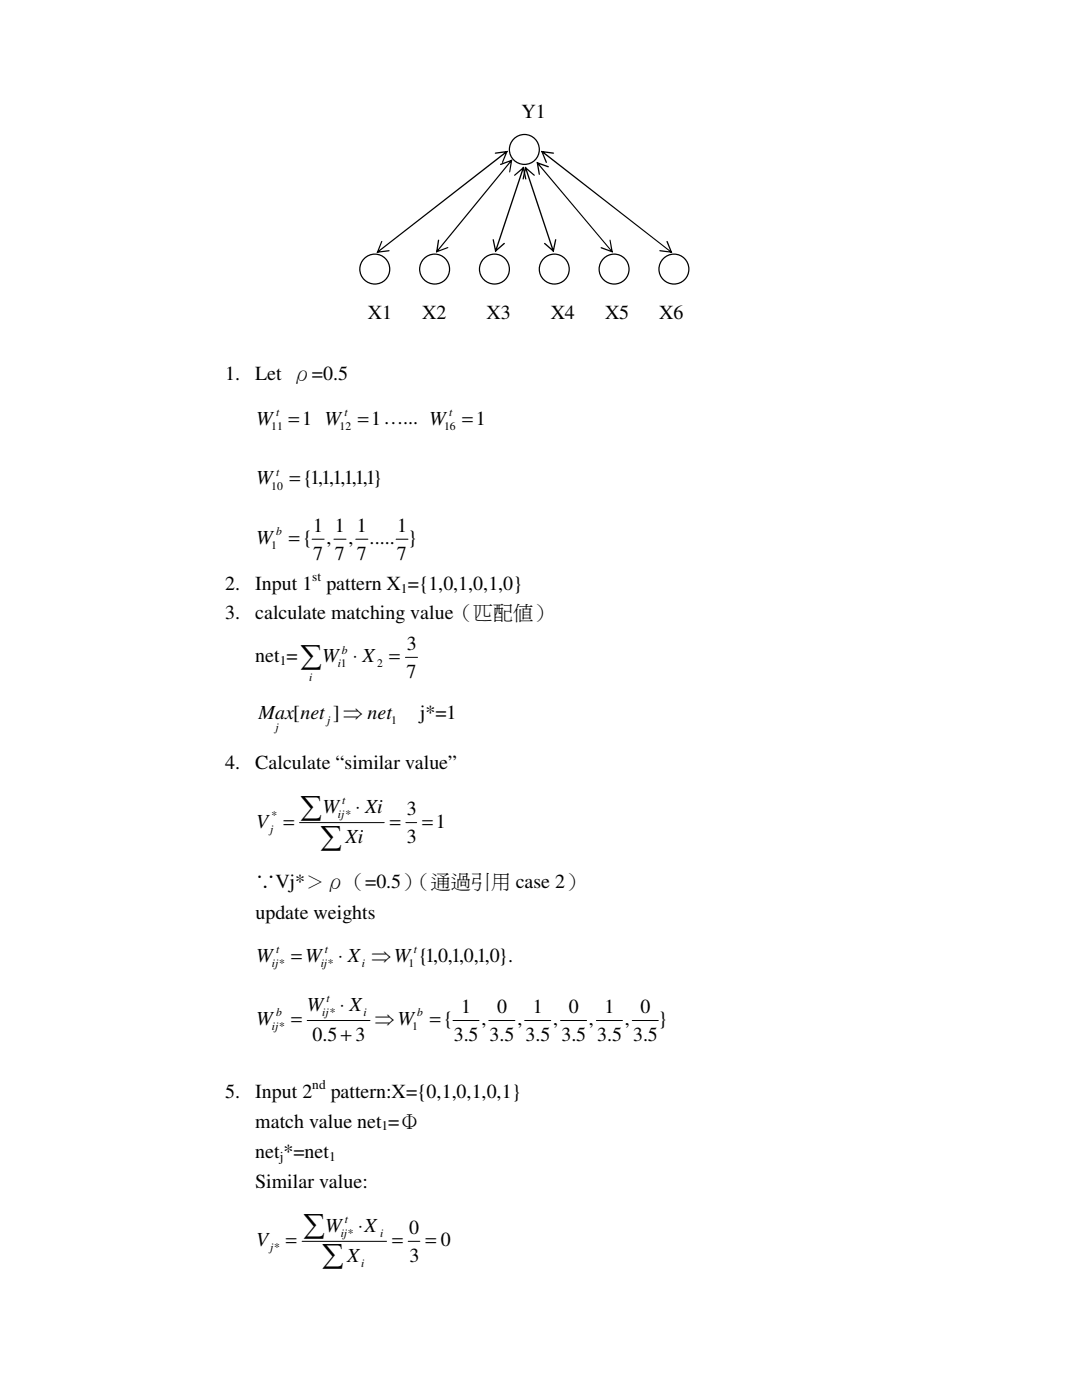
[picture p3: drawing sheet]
<svg xmlns="http://www.w3.org/2000/svg" width="216mm" height="279mm" viewBox="0 0 216 279" stroke-linecap="round" stroke-linejoin="round" font-family="sans-serif">
<g fill="none" stroke="#000" stroke-width=".2">
<path d="M62.3 107.6h2.4M66.6 107.6h2.4M71 107.6h2.4M79 107.6h2.4M80.9 131.2h2.4M59.8 164.2h16.9M81 164.2h2.1M61.3 203.7h12.5M90.4 203.7h5.2M97.5 203.7h5.2M104.7 203.7h5.2M111.8 203.7h5.3"/>
<path d="M119 203.7h5.2M126.2 203.7h5.2M60.3 247.7h16.8M81.4 247.7h2.4"/>
</g>
<circle cx="104.6" cy="29.8" r="2.99" fill="#fff"/>
<circle cx="104.6" cy="29.8" r="2.99" fill="none" stroke="#000" stroke-width=".25"/>
<circle cx="74.8" cy="53.7" r="2.99" fill="#fff"/>
<circle cx="74.8" cy="53.7" r="2.99" fill="none" stroke="#000" stroke-width=".25"/>
<circle cx="86.7" cy="53.7" r="2.99" fill="#fff"/>
<circle cx="86.7" cy="53.7" r="2.99" fill="none" stroke="#000" stroke-width=".25"/>
<circle cx="98.7" cy="53.7" r="2.99" fill="#fff"/>
<circle cx="98.7" cy="53.7" r="2.99" fill="none" stroke="#000" stroke-width=".25"/>
<circle cx="110.6" cy="53.7" r="2.99" fill="#fff"/>
<circle cx="110.6" cy="53.7" r="2.99" fill="none" stroke="#000" stroke-width=".25"/>
<circle cx="122.5" cy="53.7" r="2.99" fill="#fff"/>
<circle cx="122.5" cy="53.7" r="2.99" fill="none" stroke="#000" stroke-width=".25"/>
<circle cx="134.5" cy="53.7" r="2.99" fill="#fff"/>
<circle cx="134.5" cy="53.7" r="2.99" fill="none" stroke="#000" stroke-width=".25"/>
<g fill="#000">
<path d="M75.2 50.2l25.8-20.1 .2 .1v.2l-25.8 20h-.2zM98.8 30.5l2.5-.4-1 2.4-.1-.2 .8-2.1 .1 .2-2.3 .3zM76.1 48.1l.2 .1-.9 2.2-.1-.2 2.4-.3-.1 .3-2.5 .3z"/>
<path d="M102 31.9h.2v.2l-15 18.2h-.1v-.2zM99.9 32.7l2.3-.9-.4 2.6-.2-.1 .3-2.3 .2 .1-2.2 .8h-.1zM87.4 47.9h.2l-.3 2.3-.2-.1 2.2-.8 .2 .2-2.5 .9z"/>
<path d="M104.3 33.4l.3 .1-5.6 16.7h-.2v-.1zM102.6 34.9l1.9-1.7 .5 2.6-.2-.1-.5-2.2 .2 .1-1.7 1.5h-.2zM98.3 47.8h.3l.4 2.3-.2-.1 1.7-1.5 .3 .1-2 1.7z"/>
<path d="M104.7 33.4h.3l5.5 16.7-.1 .1h-.1zM104.8 33.2l1.9 1.7v.2h-.2l-1.7-1.5 .2-.1-.5 2.2-.2 .1zM108.6 48.5h.2l1.7 1.5-.2 .1 .4-2.3 .2-.1 .1 .2-.5 2.4-1.9-1.6z"/>
<path d="M107.1 32.4h.2l14.9 17.8v.1h-.2l-14.9-17.7zM107.1 32.3l2.3 .8 .1 .2-.2 .1-2.1-.8 .2-.1 .3 2.3-.1 .1zM119.8 49.4l.2-.1 2.2 .8-.2 .1-.4-2.2 .2-.2 .5 2.6-2.4-.8z"/>
<path d="M108 30.2l.2-.1 25.8 20.1 .1 .2h-.2l-25.8-20zM107.9 30.1l2.5 .3 .2 .2-.2 .1-2.3-.3 .1-.2 .9 2.1-.1 .2zM133.1 48.1h.1l1 2.4-2.6-.4 .1-.2 2.3 .3-.1 .2-.9-2.2z"/>
</g>
<g fill="#fff">
<path d="M71 58.2h68.6v7.5h-68.6z" fill-rule="evenodd"/>
<path d="M101.6 17.9h14.8v7.5h-14.8z" fill-rule="evenodd"/>
</g>
<g font-size="6">
<text x="59.9" y="133.1">∑</text>
<text x="60" y="163.2">∑</text>
<text x="63.9" y="169.2">∑</text>
<text x="60.5" y="246.8">∑</text>
<text x="64.3" y="252.7">∑</text>
</g>
<g font-size="4">
<text x="104.1" y="23.5">Y1</text>
<text x="73.4" y="63.8">X1</text>
<text x="84.2" y="63.8">X2</text>
<text x="97.1" y="63.8">X3</text>
<text x="109.9" y="63.8">X4</text>
<text x="120.7" y="63.8">X5</text>
<text x="131.5" y="63.8">X6</text>
<text x="45" y="75.8">1.</text>
<text x="50.9" y="75.8">Let ρ=0.5</text>
<text x="51.1" y="84.8">W</text>
<text x="57.6" y="84.8">=1 W</text>
<text x="71.4" y="84.8">=1…... W</text>
<text x="92.2" y="84.8">=1</text>
<text x="51.1" y="96.7">W</text>
<text x="57.7" y="96.7">={1,1,1,1,1,1}</text>
<text x="62.5" y="106.2">1</text>
<text x="66.8" y="106.2">1</text>
<text x="71.2" y="106.2">1</text>
<text x="79.2" y="106.2">1</text>
<text x="51.1" y="108.6">W</text>
<text x="57.7" y="108.6">={</text>
<text x="62.5" y="111.7">7</text>
<text x="65.2" y="108.6">,</text>
<text x="66.8" y="111.7">7</text>
<text x="69.5" y="108.6">,</text>
<text x="71.2" y="111.7">7</text>
<text x="73.7" y="108.6">..... }</text>
<text x="79.2" y="111.7">7</text>
<text x="45" y="117.7">2.</text>
<text x="50.9" y="117.7">Input 1</text>
<text x="65.2" y="117.7">pattern X ={1,0,1,0,1,0}</text>
<text x="45" y="123.6">3.</text>
<text x="50.9" y="123.6">calculate matching value（匹配值）</text>
<text x="81.2" y="129.7">3</text>
<text x="50.9" y="132.2">net =</text>
<text x="64.3" y="132.2">W ⋅ X =</text>
<text x="81.1" y="135.3">7</text>
<text x="51.6" y="143.4">Max[net ]⇒ net</text>
<text x="83.8" y="143.4">j*=1</text>
<text x="45" y="153.5">4.</text>
<text x="50.9" y="153.5">Calculate “similar value”</text>
<text x="51.1" y="165.2">V =</text>
<text x="64.3" y="162.3">W</text>
<text x="71" y="162.3">⋅ Xi</text>
<text x="77.8" y="165.2">=</text>
<text x="81.2" y="162.7">3</text>
<text x="84.2" y="165.2">=1</text>
<text x="69" y="168.2">Xi</text>
<text x="81.2" y="168.2">3</text>
<text x="51" y="177.3">∵Vj*＞ρ（=0.5）</text>
<text x="82" y="177.3">（通過引用 case 2）</text>
<text x="51" y="183.4">update weights</text>
<text x="51.1" y="192">W</text>
<text x="58.1" y="192">=W</text>
<text x="67.5" y="192">⋅ X ⇒W {1,0,1,0,1,0}.</text>
<text x="61.2" y="201.7">W</text>
<text x="67.8" y="201.7">⋅ X</text>
<text x="92" y="202.2">1</text>
<text x="99.2" y="202.2">0</text>
<text x="106.3" y="202.2">1</text>
<text x="113.5" y="202.2">0</text>
<text x="120.6" y="202.2">1</text>
<text x="127.8" y="202.2">0</text>
<text x="51.1" y="204.6">W</text>
<text x="58.1" y="204.6">=</text>
<text x="62.4" y="207.7">0.5 + 3</text>
<text x="74.8" y="204.6">⇒W</text>
<text x="85.8" y="204.6">={</text>
<text x="90.6" y="207.7">3.5</text>
<text x="96.1" y="204.6">,</text>
<text x="97.7" y="207.7">3.5</text>
<text x="103.3" y="204.6">,</text>
<text x="104.9" y="207.7">3.5</text>
<text x="110.4" y="204.6">,</text>
<text x="112" y="207.7">3.5</text>
<text x="117.5" y="204.6">,</text>
<text x="119.2" y="207.7">3.5</text>
<text x="124.7" y="204.6">,</text>
<text x="126.3" y="207.7">3.5</text>
<text x="131.3" y="204.6">}</text>
<text x="45" y="219.2">5.</text>
<text x="50.9" y="219.2">Input 2</text>
<text x="66" y="219.2">pattern:X={0,1,0,1,0,1}</text>
<text x="50.9" y="225">match value net =Φ</text>
<text x="50.9" y="231.1">net *=net</text>
<text x="50.9" y="237.1">Similar value:</text>
<text x="64.9" y="245.8">W</text>
<text x="71.5" y="245.8">⋅X</text>
<text x="51.1" y="248.8">V</text>
<text x="57.1" y="248.8">=</text>
<text x="69.3" y="251.8">X</text>
<text x="78.2" y="248.8">=</text>
<text x="81.7" y="246.3">0</text>
<text x="81.7" y="251.8">3</text>
<text x="84.9" y="248.8">= 0</text>
</g>
<g font-size="2.7">
<text x="62.3" y="115.9">st</text>
<text x="80" y="118.3">1</text>
<text x="55.8" y="132.7">1</text>
<text x="62.3" y="217.4">nd</text>
<text x="76.1" y="225.6">1</text>
<text x="55.8" y="231.7">j</text>
<text x="65.7" y="231.7">1</text>
</g>
<g font-size="2.3">
<text x="55.1" y="83">t</text>
<text x="68.7" y="83">t</text>
<text x="89.6" y="83">t</text>
<text x="54.1" y="85.7">11</text>
<text x="67.7" y="85.7">12</text>
<text x="88.6" y="85.8">16</text>
<text x="55.1" y="94.9">t</text>
<text x="54.1" y="97.7">10</text>
<text x="55.1" y="106.8">b</text>
<text x="54.1" y="109.6">1</text>
<text x="68.2" y="130.4">b</text>
<text x="61.7" y="136">i</text>
<text x="67.4" y="133.2">i1</text>
<text x="75.2" y="133.2">2</text>
<text x="54.9" y="145.8">j</text>
<text x="65.3" y="144.4">j</text>
<text x="78" y="144.4">1</text>
<text x="68.3" y="160.5">t</text>
<text x="53.9" y="166.2">j</text>
<text x="54.2" y="163.4">*</text>
<text x="67.4" y="163.2">ij*</text>
<text x="55.1" y="190.2">t</text>
<text x="64.8" y="190.2">t</text>
<text x="82.6" y="190.2">t</text>
<text x="54.3" y="193">ij*</text>
<text x="64" y="193">ij*</text>
<text x="72.2" y="193">i</text>
<text x="81.5" y="193">1</text>
<text x="55.1" y="202.9">b</text>
<text x="64.3" y="202.7">ij*</text>
<text x="65.2" y="199.9">t</text>
<text x="72.6" y="202.7">i</text>
<text x="83.2" y="202.9">b</text>
<text x="54.3" y="205.7">ij*</text>
<text x="82.2" y="205.7">1</text>
<text x="68.8" y="244.1">t</text>
<text x="53.9" y="249.7">j*</text>
<text x="68" y="246.8">ij*</text>
<text x="75.9" y="246.8">i</text>
<text x="72.1" y="252.8">i</text>
</g>
</svg>
